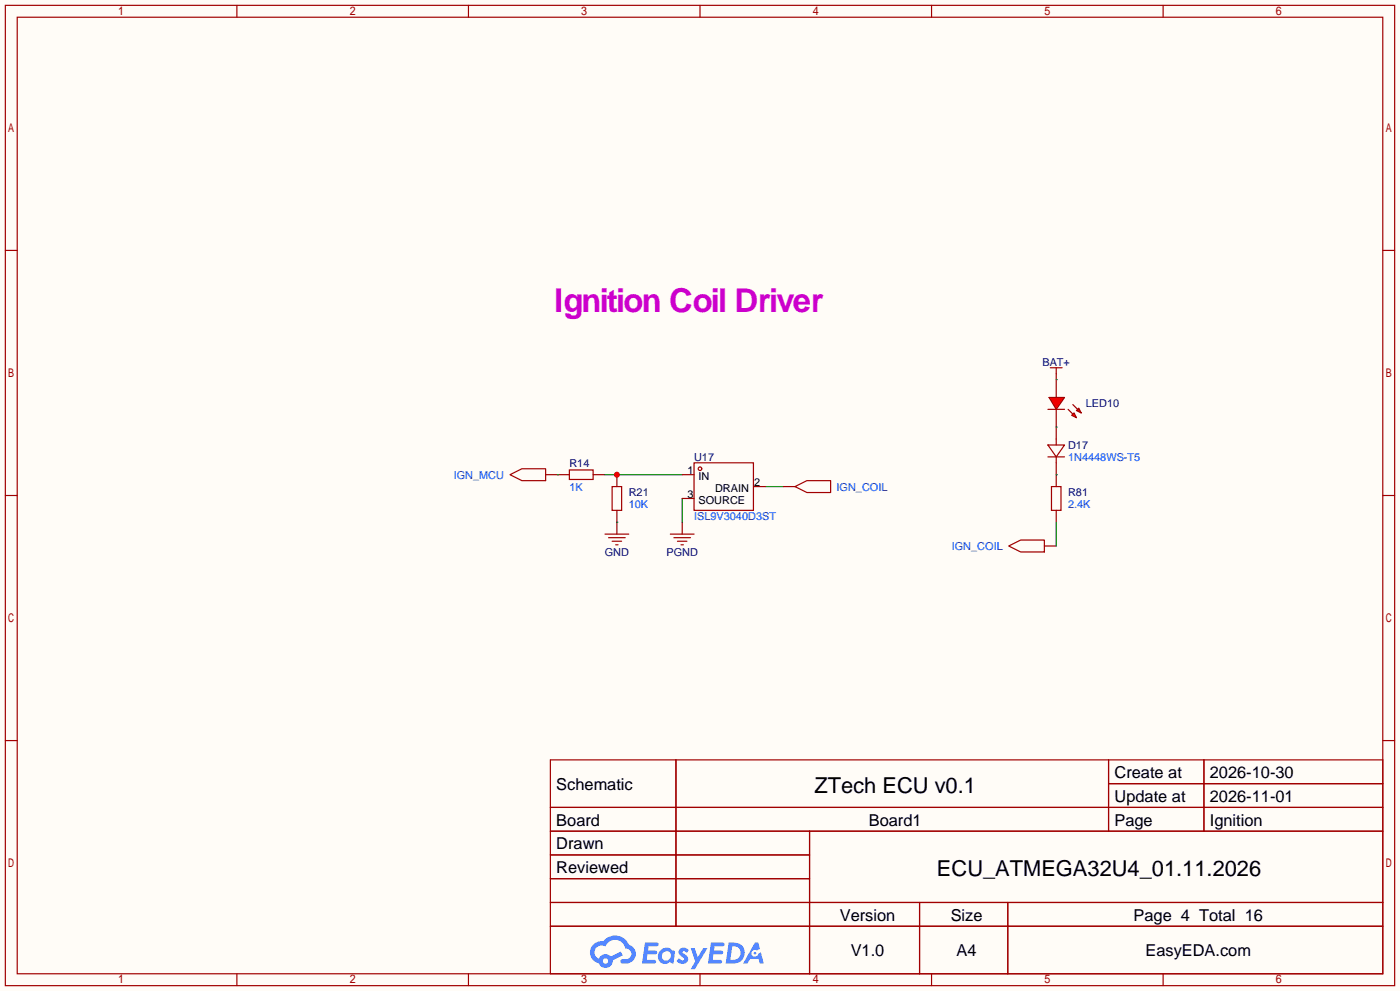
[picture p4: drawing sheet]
<svg xmlns="http://www.w3.org/2000/svg" width="299mm" height="212mm" viewBox="0 0 299 212" stroke-linecap="round" stroke-linejoin="round" font-family="sans-serif">
<path d="M0 0h299.5v211.8h-299.5z" fill="#fffcf7"/>
<g fill="none" stroke="#a10000" stroke-width=".25">
<path d="M1.1 1.1h297.2v209.6h-297.2zM3.7 3.7h292.1v204.5h-292.1zM50.7 1.1v2.6M100.2 1.1v2.6M149.7 1.1v2.6M199.3 1.1v2.6M248.8 1.1v2.6M1.1 53.5h2.6M295.8 53.5h2.5M1.1 105.9h2.6M295.8 105.9h2.5M1.1 158.3h2.6"/>
<path d="M295.8 158.3h2.5M117.7 162.4h178.1v45.8h-178.1zM117.7 172.6h178.1M117.7 177.7h178.1M144.6 162.4v35.6M173.2 177.7v30.5M237.1 162.4v15.3M237.1 167.5h58.7M257.5 162.4v15.3M117.7 182.8h55.5M117.7 192.9h178.1M117.7 187.8h55.5"/>
<path d="M117.7 198h178.1M196.7 192.9v15.3M215.6 192.9v15.3M50.7 208.2v2.5M100.2 208.2v2.5M149.7 208.2v2.5M199.3 208.2v2.5M248.8 208.2v2.5"/>
</g>
<g fill="#5487ff">
<path d="M145.5 202.8a1.3 1.3 0 0 1 1.8 .3l-.4 .6a.54 .54 0 0 0-.9-.2l.1 .2a1.28 1.28 0 0 1 .8 2 1.53 1.53 0 0 1-2.2-.3l.5-.6 .8 .5a.31 .31 0 0 0 .4-.3 .31 .31 0 0 0-.3-.3 1.12 1.12 0 0 1-.6-1.9z"/>
<path d="M147.7 202.7h.9l.7 1.9 1.1-1.9h.9l-2.7 4.5h-.9l1-1.7z"/>
<path d="M138 201.5h1.6a1.31 1.31 0 0 1 1.2 .2 .4 .4 0 0 1-.3 .6h-1.8l-.1 .9h1.6a.4 .4 0 0 1 .4 .4 .4 .4 0 0 1-.4 .4h-1.7l-.2 1.2h1.4a.46 .46 0 0 1 .5 .1 .46 .46 0 0 1 .1 .5l-.3 .2h-2.7z"/>
<path d="M152.1 201.5h1.6a1.32 1.32 0 0 1 1.3 .2 .39 .39 0 0 1-.4 .6h-1.7l-.2 .9h1.7a.4 .4 0 0 1 .3 .4 .4 .4 0 0 1-.4 .4h-1.7l-.2 1.2h1.4a.46 .46 0 0 1 .5 .1 .46 .46 0 0 1 .1 .5l-.3 .2h-2.7z"/>
<path d="M161.5 201.5h.7l.4 1.3-.7 .4a.75 .75 0 0 0-1.1 .3 .75 .75 0 0 0 .5 1 .75 .75 0 0 0 .9-.6l.6-.3 .6 2.4h-.9l-.2-1h-1.9l-.5 1h-.9z"/>
<path d="M155.9 201.5l-.7 4.5h1.5a2.27 2.27 0 0 0 2.6-2.3 2.27 2.27 0 0 0-2.7-2.2zM156.6 202.3a1.5 1.5 0 0 1 1.8 1.5 1.5 1.5 0 0 1-1.9 1.4h-.3z"/>
<path d="M141.3 203.1a1.6 1.6 0 0 0-.3 2.3 1.6 1.6 0 0 0 2.3 .2l.8 .4 .3-2.5-.2-.3h-.4a1.58 1.58 0 0 0-2.5-.1zM141.9 203.6a.98 .98 0 0 1 1.6 .5 .98 .98 0 0 1-1.1 1.2 .94 .94 0 0 1-.8-.6 .94 .94 0 0 1 .3-1.1z"/>
<path d="M126.9 201.9a2.37 2.37 0 0 0 1.2 4 1.54 1.54 0 0 0 1.7 1 1.54 1.54 0 0 0 1.3-1.6l2.1-1.1-.5-.8-2 1.1a1.57 1.57 0 0 0-2.6 .4 1.5 1.5 0 0 1-.8-2.1 1.5 1.5 0 0 1 2.2-.5 2.23 2.23 0 0 1 2.3-1.4 2.23 2.23 0 0 1 2 1.8 1.16 1.16 0 0 1 1.2 1.1 1.16 1.16 0 0 1-1 1.3h-.7a.47 .47 0 0 0-.6 .3 .47 .47 0 0 0 .4 .6 2.17 2.17 0 0 0 2.5-1 2.17 2.17 0 0 0-.3-2.7l-.8-.4a3.2 3.2 0 0 0-5.4-.7l-1.2 .1zM129 205.4a.58 .58 0 0 1 1.1 0 .58 .58 0 0 1-1.1 0z"/>
<circle cx="161.5" cy="203.8" r=".28"/>
</g>
<path d="M225.9 79.9v1.3M119.3 101.5h2.5M126.9 101.5h2.5M132 101.5v2.5M132 109.1v5.1M145.9 111.6v2.6M223.4 116.7h2.5" fill="none" stroke="#870000" stroke-width=".25"/>
<g fill="none" stroke="#a10000" stroke-width=".25">
<path d="M224.7 78.6h2.5M225.9 78.6v1.3M121.8 100.5h5.1v2h-5.1zM129.4 114.2h5.1M130.2 114.9h3.5M130.9 104h2.1v5.1h-2.1zM130.9 115.7h2.1M131.7 116.5h.5M143.4 114.2h5.1M144.1 114.9h3.6M144.9 115.7h2M145.7 116.5h.5"/>
<path d="M215.8 116.7l2.5-1.3h5.1v2.6h-5.1z"/>
</g>
<path d="M129.4 101.5h16.5" fill="none" stroke="#008700" stroke-width=".25"/>
<circle cx="132" cy="101.5" r=".63" fill="#c00"/>
<path d="M132 111.6h.1M145.9 106.6v5M163.7 104h3.8" fill="none" stroke="#008700" stroke-width=".25"/>
<path d="M225.9 81.2v3.8M225.9 87.5v3.8M145.9 106.6h2.6M145.9 101.5h2.6M161.2 104h2.5M225.9 101.5v2.5M225.9 109.1v2.5" fill="none" stroke="#870000" stroke-width=".25"/>
<g fill="none" stroke="#a10000" stroke-width=".25">
<path d="M148.5 98.9h12.7v10.2h-12.7zM224.2 87.5h3.5M224.9 104h2v5.1h-2z"/>
<circle cx="149.7" cy="100.2" r=".38"/>
</g>
<g fill="#f00" stroke="#a10000" stroke-width=".25">
<path d="M224.4 85h3.3l-1.8 2.5z"/>
<path d="M230.3 87.8l.5-.6 .5 1.1z"/>
<path d="M229.2 88.8l.5-.5 .6 1z"/>
</g>
<path d="M224.2 95.1h3.5l-1.8 2.6zM224.2 97.7h3.5M225.9 93.9v1.2M225.9 97.7v1.2M228.5 87.5l1 1M229.5 86.5l1 1M109.1 101.5l2.5-1.3h5.1v2.5h-5.1zM170.1 104l2.5-1.3h5.1v2.6h-5.1z" fill="none" stroke="#a10000" stroke-width=".25"/>
<path d="M225.9 81.2h.1M225.9 91.3h.1M119.3 101.5h.1M225.9 101.5h.1M225.9 111.6v5.1" fill="none" stroke="#008700" stroke-width=".25"/>
<path d="M225.9 91.3v2.6M225.9 98.9v2.6M116.7 101.5h2.6M167.5 104h2.6" fill="none" stroke="#870000" stroke-width=".25"/>
<text font-size="7" fill="#c0c" x="118.6" y="66.8">Ignition Coil Driver</text>
<g font-size="4.7">
<text x="174.2" y="169.4">ZTech ECU v0.1</text>
<text x="200.4" y="187.2">ECU_ATMEGA32U4_01.11.2026</text>
</g>
<g font-size="3.5">
<text x="238.4" y="166.3">Create at</text>
<text x="258.8" y="166.3">2026-10-30</text>
<text x="119" y="168.8">Schematic</text>
<text x="238.4" y="171.4">Update at</text>
<text x="258.8" y="171.4">2026-11-01</text>
<text x="119" y="176.5">Board</text>
<text x="185.8" y="176.5">Board1</text>
<text x="238.4" y="176.5">Page</text>
<text x="258.8" y="176.5">Ignition</text>
<text x="119" y="181.5">Drawn</text>
<text x="119" y="186.6">Reviewed</text>
<text x="179.6" y="196.8">Version</text>
<text x="203.4" y="196.8">Size</text>
<text x="242.5" y="196.8">Page 4 Total 16</text>
<text x="182" y="204.4">V1.0</text>
<text x="204.6" y="204.4">A4</text>
<text x="245" y="204.4">EasyEDA.com</text>
</g>
<g font-size="2.3" fill="#000080">
<text x="223" y="78.2">BAT+</text>
<text x="232.3" y="87.1">LED10</text>
<text x="228.5" y="96">D17</text>
<text x="121.8" y="99.8">R14</text>
<text x="148.5" y="98.5">U17</text>
<text x="134.5" y="106.1">R21</text>
<text x="228.5" y="106.1">R81</text>
<text x="129.4" y="118.8">GND</text>
<text x="142.5" y="118.8">PGND</text>
</g>
<g font-size="2.3">
<text x="147" y="101.3">1</text>
<text x="147" y="106.4">3</text>
<text x="149.4" y="107.6">SOURCE</text>
<text x="149.4" y="102.6">IN</text>
<text x="153" y="105.1">DRAIN</text>
<text x="161.3" y="103.8">2</text>
</g>
<g font-size="2.3" fill="#00f">
<text x="228.5" y="98.5">1N4448WS-T5</text>
<text x="97" y="102.3">IGN_MCU</text>
<text x="121.8" y="104.9">1K</text>
<text x="178.9" y="104.9">IGN_COIL</text>
<text x="134.5" y="108.7">10K</text>
<text x="148.5" y="111.2">ISL9V3040D3ST</text>
<text x="228.5" y="108.7">2.4K</text>
<text x="203.6" y="117.6">IGN_COIL</text>
</g>
</svg>
